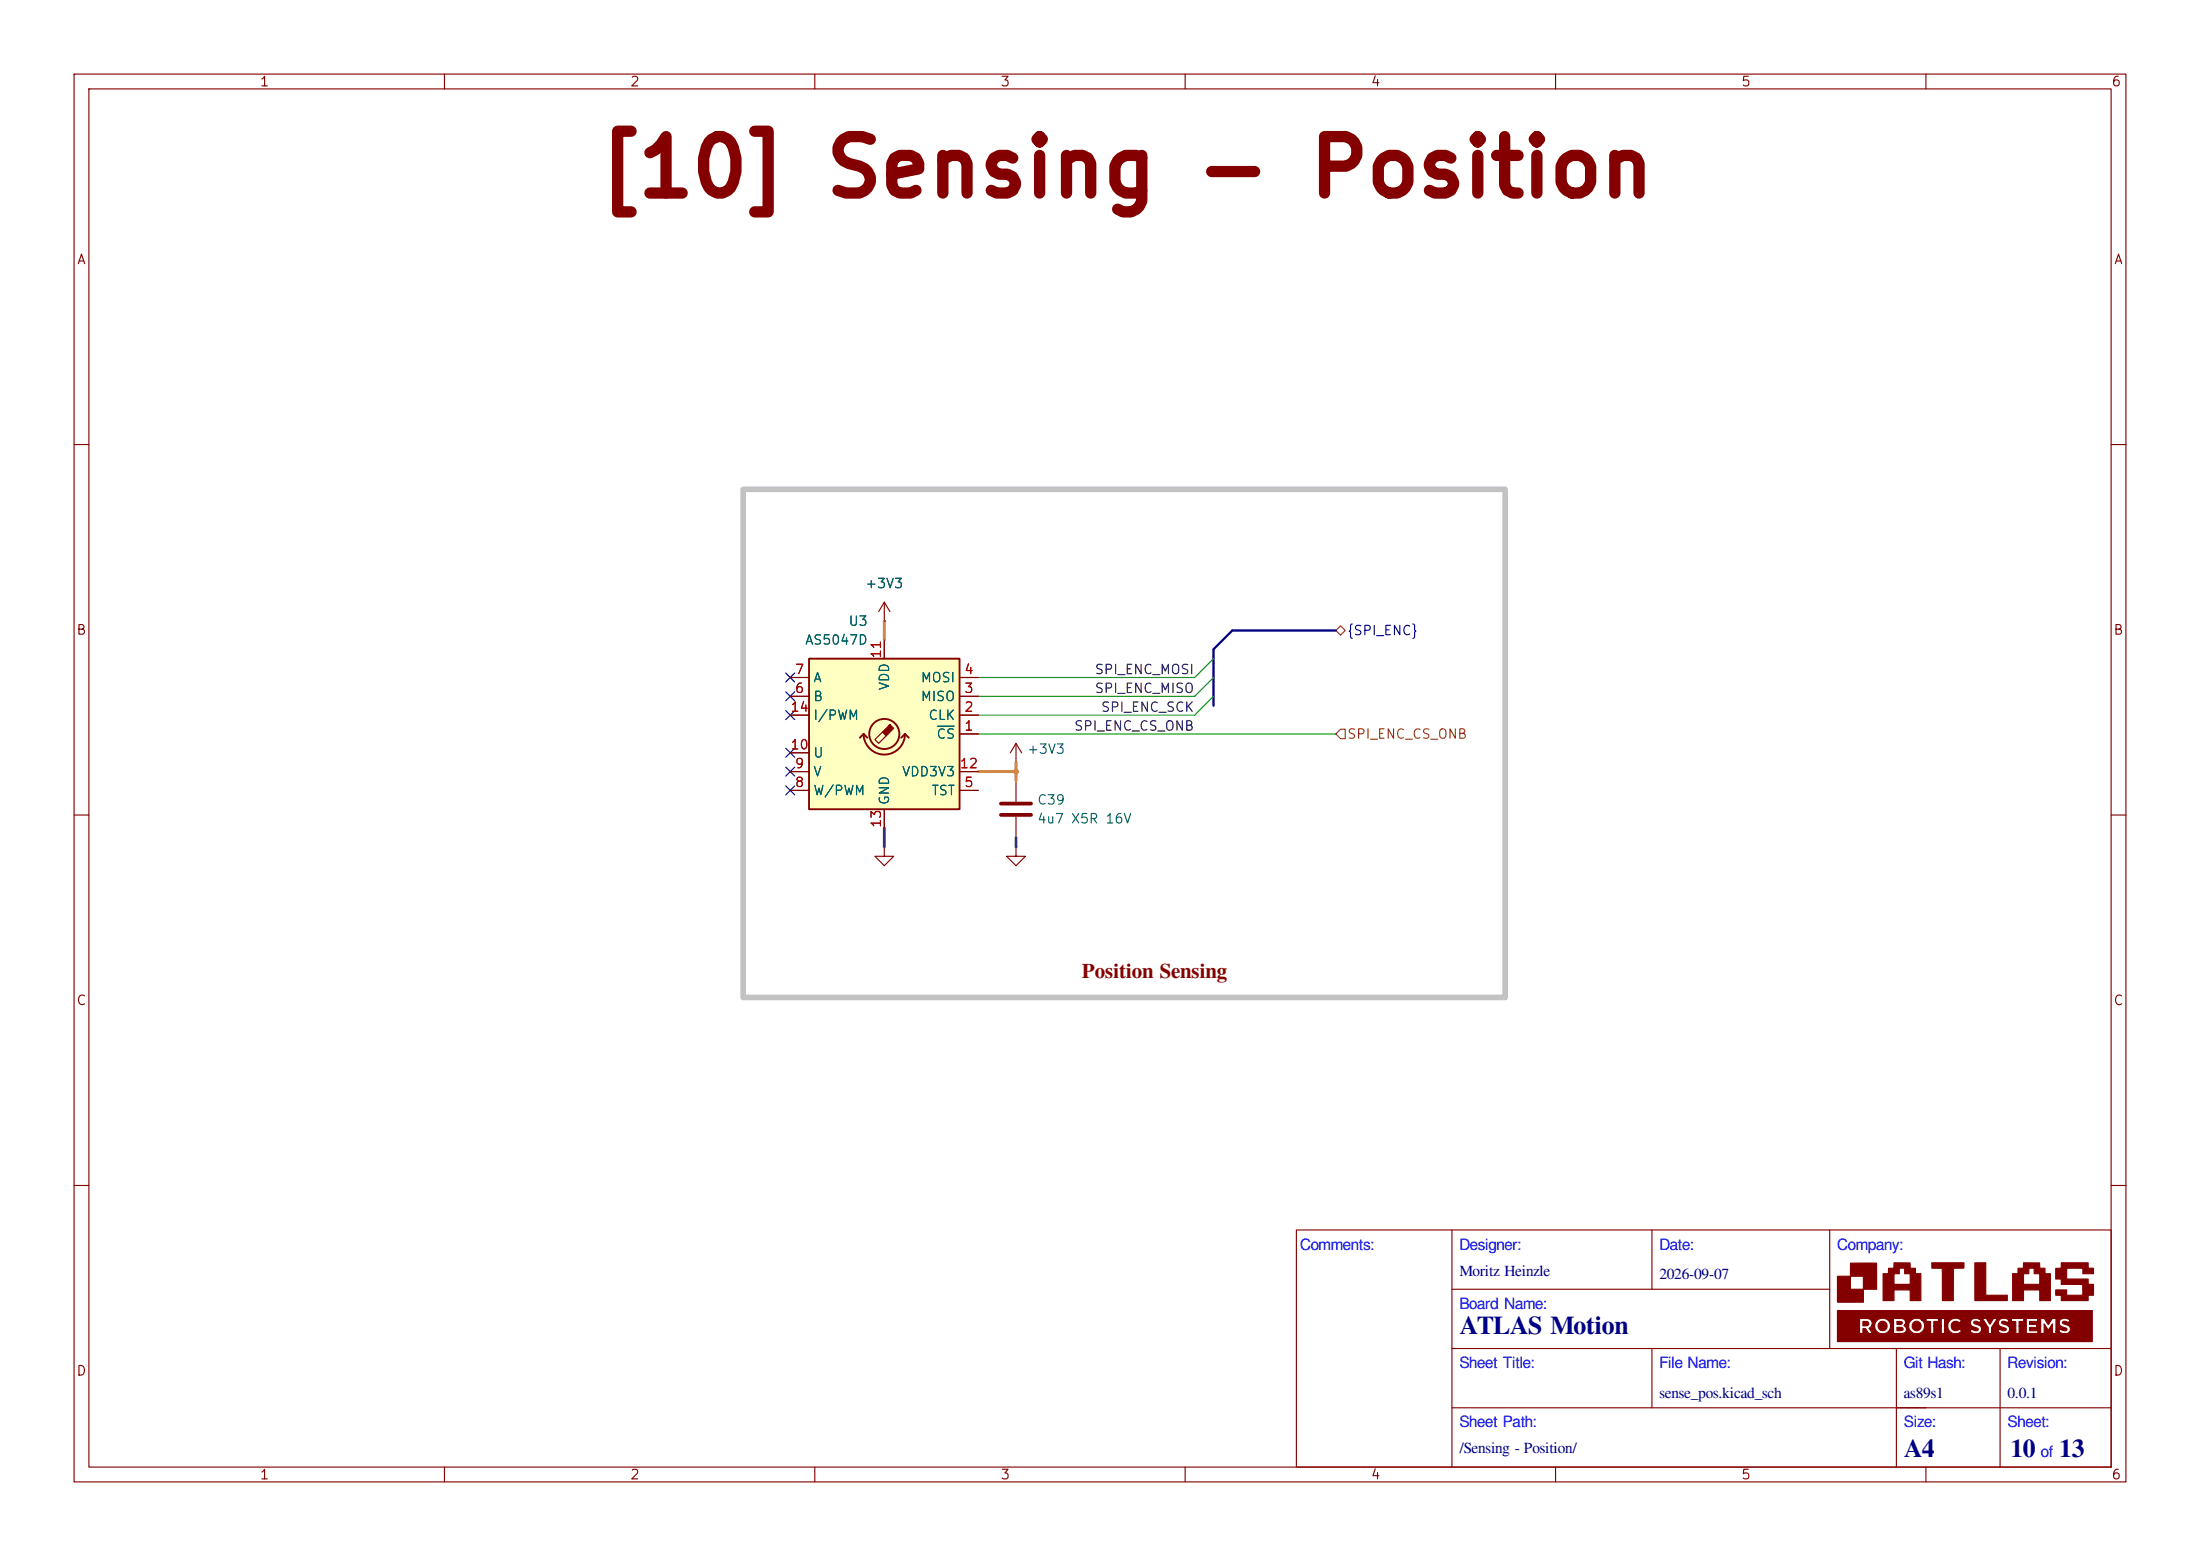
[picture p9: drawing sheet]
<svg xmlns="http://www.w3.org/2000/svg" width="297mm" height="210mm" viewBox="0 0 297 210" stroke-linecap="round" stroke-linejoin="round" font-family="sans-serif">
<g fill="none" stroke="#840000" stroke-width=".15">
<path d="M10 10h277v190h-277zM12 12h273v186h-273zM60 10v2M110 10v2M160 10v2M210 10v2M260 10v2M10 60h2M285 60h2M119.4 83.8h.1M119.4 81.3l-.8 1.3M119.4 81.3l.7 1.3"/>
<path d="M119.4 81.3v2.5M10 110h2M119.4 114.3v1.3h1.2l-1.2 1.2-1.3-1.2h1.3M119.4 114.3h.1M137.2 102.9h.1M137.2 114.3v1.3h1.2l-1.2 1.2-1.3-1.2h1.3M137.2 114.3h.1M137.2 100.3l-.8 1.3M137.2 100.3l.7 1.3M137.2 100.3v2.6M137.2 105.4v2.8M137.2 110.2v2.8"/>
<path d="M285 110h2M10 160h2M175 166h110v32h-110zM196 174h51M196 166v32M223 166v8M247 166v16M285 160h2M60 198v2M110 198v2M160 198v2M196 190h89"/>
<path d="M196 182h89M210 198v2M223 182v8M256 182v16M260 198v2M270 182v16"/>
</g>
<g fill="#840000" stroke="#840000" stroke-width=".15">
<path d="M248.1 176.9h34.4v4.2h-34.4v-1.9h2.9l.1 .8h.4v-.7h.3l.5 .7h.2h.3l-.5-.7 .4-.4h.4v.2a1.08 1.08 0 0 0 1.1 .9 1.08 1.08 0 0 0 1-1h.4v1h.9a.59 .59 0 0 0 .8-.3 .59 .59 0 0 0-.2-.7v-.1h.6a1.07 1.07 0 0 0 1.4 1.1 1.07 1.07 0 0 0 .3-1.9h.6v.3h.6v1.6h.5v-1h1v1h.4v-1h.4a1.07 1.07 0 0 0 .7 1 1.07 1.07 0 0 0 1.2-.3h1.1l.1 .1a1.04 1.04 0 0 0 1.5-.2 .6 .6 0 0 0-.6-.8l-.4-.2v-.1a.54 .54 0 0 1 .7 0l.3-.3-.4-.2h.6l.3 .6a1.37 1.37 0 0 1 .4 1.4h.5v-.3h.8a1 1 0 0 0 1.6-.2 .68 .68 0 0 0-.8-.8l-.2-.1v-.2l.2-.1 .5 .2 .2-.4h.3v.2l.6 .1v1.6h.5v-1h1v1h1.5v-.4h-1.1v-.4h1v-.2h.5v1h.5v-1.3l.5 .8 .6-.8v1.3h.5v-.3h.3a.95 .95 0 0 0 1.6-.2 .72 .72 0 0 0-.8-.8l-.3-.2a.54 .54 0 0 1 .8 0l.3-.3a.85 .85 0 0 0-1.5 .3 .84 .84 0 0 0 .9 .7l.2 .2a.64 .64 0 0 1-.9 0l-.3 .3h-.3v-1.8h-.5l-.6 .9-.5-.9h-.5v1.1h-.5v-.2h-1v-.4h1.1v-.5h-1.5v1.1h-1v-.6h.6v-.5h-1.7v.2h-.3l-.3-.1a.68 .68 0 0 0-.9 .1 .68 .68 0 0 0 0 .9l.5 .2a.27 .27 0 0 1 .2 0 .27 .27 0 0 1 .1 .3 .92 .92 0 0 1-.8-.1l-.3 .3h-.8v-.5l.7-1.2-.5-.1-.5 .8-.4-.8h-1.3a.64 .64 0 0 0-.9 .5 .64 .64 0 0 0 .7 .8l.4 .2a.39 .39 0 0 1-.3 .2 .39 .39 0 0 1-.4-.1l-.2-.1-.3 .3h-1.1l-.3-.3a.63 .63 0 0 1-.9 0 .63 .63 0 0 1 0-.9 .63 .63 0 0 1 .9 0l.3-.3a1.09 1.09 0 0 0-1.2-.2 1.09 1.09 0 0 0-.7 1h-.4v-1.1h-.4v1.1h-1v-.6h.6v-.5h-1.7v.2h-.6a1.08 1.08 0 0 0-1.7 .8h-.6l.1-.2a.64 .64 0 0 0-.2-.6 .64 .64 0 0 0-.7-.1l-.7-.1v1.1h-.4a1.08 1.08 0 0 0-1-1.1 1.08 1.08 0 0 0-1.1 1h-.4v-.1a.77 .77 0 0 0-1-.9l-.7 .1v1.2h-2.9z"/>
<path d="M248.1 172.3h1.7v-1.8h3.5v3.5h-1.7v1.8h-3.5v-2.7h1.7v.9h1.8v-1.7h-1.8v.8h-1.7z"/>
<path d="M254.2 171.9h1.5v1.4h2.2v-1.4h-.8v-.7h-.7v.7h-1.5l.1-.7h.7v-.8l2.2 .1v.7h.7v.7h.7v3.6h-1.4v-1.4h-2.2v1.4h-1.5z"/>
<path d="M260.8 170.4h4.3v.7l-1.4 .1v4.3h-1.5v-4.3h-1.4z"/>
<path d="M266.6 170.4h1.5v4.4h2.9v.7h-4.4z"/>
<path d="M271.7 171.9h1.5v1.4h2.2v-1.4h-.8v-.7h-.7v.7h-1.5v-.7h.8v-.8l2.2 .1v.7h.7v.7h.7v3.6h-1.4v-1.4h-2.2v1.4h-1.5z"/>
<path d="M277.5 171.2h.8v-.8h3.6v.8h.7v.7h-1.4v-.7h-2.2v1.4h2.9v.7h.7v1.5h-.7v.7h-3.6v-.7h-.8v-.7h1.5v.7h2.2v-1.4l-2.9-.1v-.7h-.8z"/>
<path d="M251.5 178.4h.5a.31 .31 0 0 1 .3 .4 .31 .31 0 0 1-.5 .1l-.3 .1z"/>
<path d="M256.1 179.1h.3a.38 .38 0 0 1 .5 .4l-.2 .1h-.6z"/>
<path d="M256.1 178.4h.6l.1 .1v.1l-.1 .1-.6 .1z"/>
<circle cx="254.2" cy="179" r=".63"/>
<circle cx="258.8" cy="179" r=".63"/>
</g>
<path d="M135.1 108.5h4.1M135.1 110h4.1" fill="none" stroke="#840000" stroke-width=".51"/>
<path d="M109.2 88.9h20.3v20.3h-20.3z" fill="#ffffc2"/>
<g fill="none" stroke="#840000" stroke-width=".25">
<path d="M109.2 88.9h20.3v20.3h-20.3zM116.6 99.1a2.79 2.79 0 0 0 2.8 2.7 2.79 2.79 0 0 0 2.8-2.7M116.6 99.1l.5 .5M116.6 99.1l-.5 .5M122.2 99.1l.5 .5M122.2 99.1l-.5 .5"/>
<circle cx="119.4" cy="99.1" r="2.03"/>
</g>
<path d="M120 97.9l.1-.1 .5 .5-1 1-.5-.5 1-1z" fill="#840000" stroke="#840000" stroke-width=".15"/>
<g fill="none" stroke="#840000" stroke-width=".15">
<path d="M106.7 96.5h2.5M106.7 94h2.5M106.7 91.4h2.5M119.1 98.8l-1 1 .5 .5 1-1M119.4 83.8h.1M119.4 86.4v2.5M129.5 99.1h2.6M129.5 96.5h2.6M129.5 94h2.6M129.5 91.4h2.6M106.7 106.7h2.5M106.7 104.1h2.5"/>
<path d="M106.7 101.6h2.5M119.4 109.2v2.6M129.5 106.7h2.6M129.5 104.1h2.6"/>
</g>
<path d="M126.6 98h2.2" fill="none" stroke="#006464" stroke-width=".15"/>
<path d="M180.3 85.1l.7-.6 .6 .6-.6 .6zM181 98.4h.6v1.3h-.6l-.7-.6z" fill="none" stroke="#725600" stroke-width=".15"/>
<path d="M180.3 85.1h-13.9l-2.6 2.5v7.7" fill="none" stroke="#000084" stroke-width=".3"/>
<path d="M119.4 83.8v2.6M132.1 104.1h5.1M137.2 102.9v2.5" fill="none" stroke="#f90" stroke-width=".38"/>
<path d="M132.1 99.1h48.2M163.8 94l-2.5 2.5h-29.2M163.8 91.4l-2.5 2.6h-29.2M163.8 88.9l-2.5 2.5h-29.2" fill="none" stroke="#009600" stroke-width=".15"/>
<path d="M119.4 111.8v2.5M137.2 113v1.3" fill="none" stroke="#484848" stroke-width=".38"/>
<path d="M106.1 90.8l1.2 1.2M106.1 93.4l1.2 1.2M106.1 95.9l1.2 1.2M107.3 90.8l-1.2 1.2M107.3 93.4l-1.2 1.2M107.3 95.9l-1.2 1.2M106.1 106.1l1.2 1.2M106.1 103.5l1.2 1.2M106.1 101l1.2 1.2M107.3 106.1l-1.2 1.2M107.3 103.5l-1.2 1.2M107.3 101l-1.2 1.2" fill="none" stroke="#000084" stroke-width=".15"/>
<path d="M100.3 66h102.9v68.6h-102.9z" fill="none" stroke="#c2c2c2" stroke-width=".76"/>
<circle cx="137.2" cy="104.1" r=".32" fill="#f90" stroke="#f90" stroke-width=".14"/>
<text font-size="7.6" fill="#840000" x="80.4" y="28.4">[10] Sensing - Position</text>
<g font-size="3.5" fill="#00007f">
<text x="197" y="180.1">ATLAS Motion</text>
<text x="257" y="196.6">A4</text>
<text x="271.4" y="196.6">10</text>
<text x="278" y="196.6">13</text>
</g>
<text font-size="2.8" fill="#840000" x="146" y="132">Position Sensing</text>
<g font-size="2.1" fill="#00f">
<text x="175.5" y="168.7">Comments:</text>
<text x="197" y="168.7">Designer:</text>
<text x="224" y="168.7">Date:</text>
<text x="248" y="168.7">Company:</text>
<text x="197" y="176.7">Board Name:</text>
<text x="197" y="184.7">Sheet Title:</text>
<text x="224" y="184.7">File Name:</text>
<text x="257" y="184.7">Git Hash:</text>
<text x="271" y="184.7">Revision:</text>
<text x="197" y="192.7">Sheet Path:</text>
<text x="257" y="192.7">Size:</text>
<text x="271" y="192.7">Sheet:</text>
<text x="275.5" y="196.7">of</text>
</g>
<g font-size="2.1" fill="#00007f">
<text x="197" y="172.2">Moritz Heinzle</text>
<text x="224" y="172.7">2026-09-07</text>
<text x="224" y="188.7">sense_pos.kicad_sch</text>
<text x="257" y="188.7">as89s1</text>
<text x="271" y="188.7">0.0.1</text>
<text x="197" y="196.2">/Sensing - Position/</text>
</g>
<g font-size="1.3" fill="#840000">
<text x="35" y="12">1</text>
<text x="85" y="12">2</text>
<text x="135" y="12">3</text>
<text x="185" y="12">4</text>
<text x="235" y="12">5</text>
<text x="285" y="12">6</text>
<text x="10.3" y="36">A</text>
<text x="285.3" y="36">A</text>
<text x="10.2" y="86">B</text>
<text x="285.2" y="86">B</text>
<text x="10.2" y="136">C</text>
<text x="285.2" y="136">C</text>
<text x="10.2" y="186">D</text>
<text x="285.2" y="186">D</text>
<text x="35" y="200">1</text>
<text x="85" y="200">2</text>
<text x="135" y="200">3</text>
<text x="185" y="200">4</text>
<text x="235" y="200">5</text>
<text x="285" y="200">6</text>
</g>
<g font-size="1.3" fill="#006464">
<text x="116.7" y="79.7">+3V3</text>
<text x="108.6" y="87.3">AS5047D</text>
<text x="114.5" y="84.8">U3</text>
<text x="109.7" y="94.9">B</text>
<text x="109.7" y="92.4">A</text>
<text x="120.3" y="93.3" transform="rotate(-90 120.3 93.3)">VDD</text>
<text x="124.2" y="94.9">MISO</text>
<text x="124.2" y="92.4">MOSI</text>
<text x="109.7" y="97.5">I/PWM</text>
<text x="125.2" y="97.5">CLK</text>
<text x="126.3" y="100">CS</text>
<text x="109.7" y="107.6">W/PWM</text>
<text x="109.7" y="105.1">V</text>
<text x="109.7" y="102.6">U</text>
<text x="121.7" y="105.1">VDD3V3</text>
<text x="125.7" y="107.6">TST</text>
<text x="138.6" y="102.1">+3V3</text>
<text x="120.3" y="108.7" transform="rotate(-90 120.3 108.7)">GND</text>
<text x="139.9" y="108.9">C39</text>
<text x="139.9" y="111.5">4u7 X5R 16V</text>
</g>
<g font-size="1.3" fill="#a90000">
<text x="119.2" y="89" transform="rotate(-90 119.2 89)">11</text>
<text x="107.2" y="93.8">6</text>
<text x="107.2" y="91.3">7</text>
<text x="130.1" y="93.8">3</text>
<text x="130.1" y="91.3">4</text>
<text x="106.6" y="101.5">10</text>
<text x="106.6" y="96.4">14</text>
<text x="130.1" y="98.9">1</text>
<text x="130.1" y="96.4">2</text>
<text x="107.2" y="106.5">8</text>
<text x="107.2" y="104">9</text>
<text x="129.5" y="104">12</text>
<text x="130.1" y="106.5">5</text>
<text x="119.2" y="111.8" transform="rotate(-90 119.2 111.8)">13</text>
</g>
<text font-size="1.3" fill="#000084" x="181.8" y="86.1">{SPI_ENC}</text>
<g font-size="1.3" fill="#0f0f0f">
<text x="147.7" y="91.3">SPI_ENC_MOSI</text>
<text x="147.7" y="93.9">SPI_ENC_MISO</text>
<text x="144.9" y="98.9">SPI_ENC_CS_ONB</text>
<text x="148.5" y="96.4">SPI_ENC_SCK</text>
</g>
<text font-size="1.3" fill="#725600" x="181.8" y="100">SPI_ENC_CS_ONB</text>
</svg>
